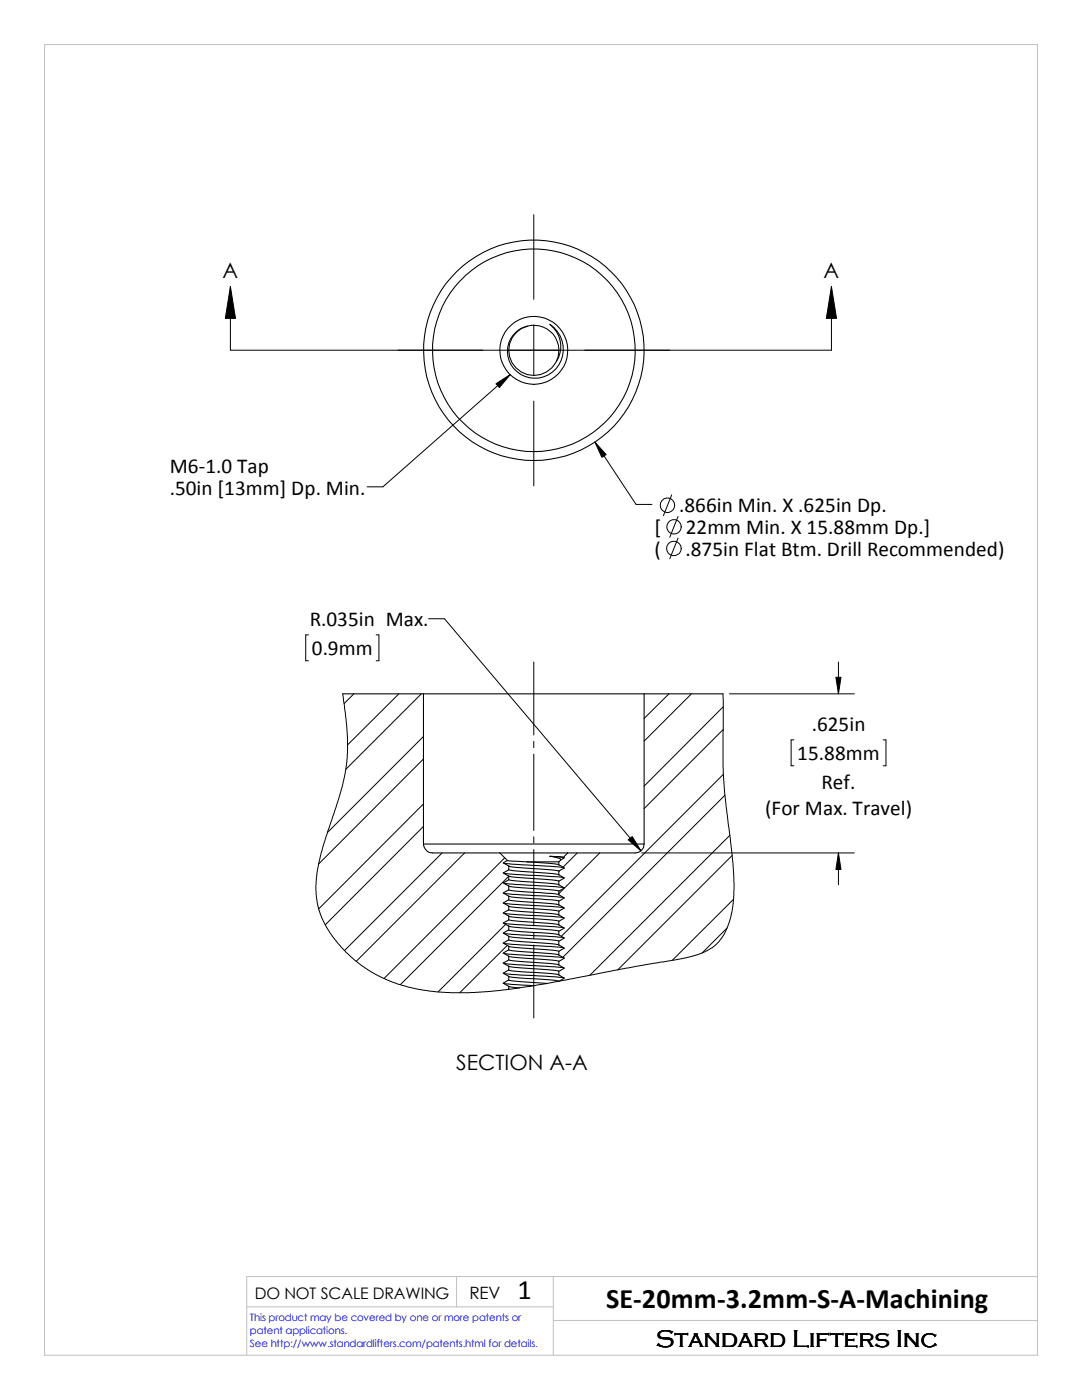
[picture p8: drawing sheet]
<svg xmlns="http://www.w3.org/2000/svg" width="216mm" height="279mm" viewBox="0 0 216 279" stroke-linecap="round" stroke-linejoin="round" font-family="sans-serif">
<path d="M8.9 8.9h198.1v261.6h-198.1zM91.1 254.8v6M110.4 254.8v15.7M207 254.8h-157.8v15.7M49.2 260.8h61.2M110.4 263.5h96.6" fill="none" stroke="#c0c0c0" stroke-width=".2"/>
<g fill="none" stroke="#000" stroke-width=".2">
<path d="M46 57.2l1 6.3h-2zM46 57.2v12.7h119.9v-12.7M106.5 42.8v16.9M165.9 57.2l1 6.3h-2zM99 76.6l2.8-1.8-2.1 2.5zM101.8 74.8l-25.4 22.4h-3.2M106.5 64.8v10.2M106.5 80.1v16.9M118.7 88.2l2.2 2.5-.8 .6zM118.7 88.2l8.2 12.5h3.2M134 98.8l-1.6 4.1M135.3 107.4l-1.7 4.1"/>
<path d="M135.3 103.1l-1.7 4.1M61.6 126.7h-.6v5.2h.6M68.4 138.5l.9 7.8v4l-.1 1.8-.3 2.2-.7 3-3.7 11.5-1.1 4.6-.3 2.5v2.6l.2 1.9 .7 2.2 .7 1.7 1.1 1.8 2.3 2.9 2.6 2.6 3.2 2.3 2.2 1.2 2.2 .9 3.3 1 4.3 .8 3.9 .3 5.6-.1 7.6-.7 6.5-1.1 17.5-3.4 8.1-1.3 2.9-.6 2.2-.7 1.9-1.1 1.3-1.1 1.2-1.7 .9-2.3 .7-3 .3-3.4-.2-5.3-1.4-11.5-.5-5.7-.1-16.6M70.6 138.5l-1.9 1.9M75.1 126.7h.5v5.2h-.5M79.6 138.5l-10.3 10.2M84.1 138.5l-15.1 15M85.5 123.5h3.2l39.2 46.3M106.5 132.1v14.6M133.5 138.5l-5 4.9M138 138.5l-9.5 9.4M145.5 138.5h25"/>
<path d="M166.8 135.2h1l-.5 3.3zM167.3 132.1v6.4M84.5 147l-19.2 19.2M84.5 151.5l-20.9 20.9M106.5 148v1.2M106.5 150.5v15.2M144.3 141.1l-15.8 15.8M144.3 145.6l-15.8 15.8M144.4 154.5l-32.4 32.4M144.7 158.7l-32.4 32.4M158.4 147.7h-.5v5.1h.5M176.2 147.7h.6v5.1h-.6"/>
<path d="M84.5 160.4l-20.9 21M84.5 164.9l-19.6 19.7M88.2 170.2l-19.5 19.5M92.7 170.2l-21.6 21.7M100.7 171.2l-24.1 24.1M101.5 174.9l-21.6 21.6M106.5 167v1.3M106.5 169.5v15.3M111.6 173.8l-.1 .1M115.2 170.2l-2.8 2.9M119.7 170.2l-8.2 8.2M125.3 167.6l.9-.6 1.7 2.8z"/>
<path d="M128 170.2h42.5M145.6 166.7l-27.9 27.9M146.1 170.7l-22.8 22.8M146.4 179.5l-12.2 12.1M167.3 170.2l.5 3.3h-1zM167.3 170.2v6.4M100.9 184.5l-13.5 13.5M101.2 188.7l-9.5 9.4M101.5 197.4h-.1M106.5 186.1v1.2M106.5 188.6v14.6M145.1 185.2l-5 5"/>
<circle cx="133.2" cy="100.8" r="1.44"/>
<circle cx="134.5" cy="109.5" r="1.45"/>
<circle cx="134.5" cy="105.1" r="1.44"/>
</g>
<g fill="none" stroke="#000" stroke-width=".21">
<path d="M103 66.3a5.1 5.1 0 0 1 6.4-.5 5.1 5.1 0 0 1 1.6 6.3 5.6 5.6 0 0 0-1.3-7.4 5.8 5.8 0 0 1 2 7.8 5.8 5.8 0 0 1-7.7 2.3 5.3 5.3 0 0 1-1-8.5zM105.2 65.1a5 5 0 0 0-2.5 8 5 5 0 0 0 8.3-1M68.4 138.5h75.9M84.5 138.5v29.9M128.5 138.5v29.9M84.5 168.4a1.89 1.89 0 0 0 1.8 1.8h40.4a1.81 1.81 0 0 0 1.8-1.8M84.5 168.4h44M99.7 170.2l1.6 1.5M100.6 172.3l11.8 .8M100.6 178.3l11.8 .9M100.6 174.3l11.8 .8M100.6 176.3l11.8 .8"/>
<path d="M101.3 171.7l3.9 .3M101.3 171.7l-.9 .5 1.1 .6M101.5 173.6l1.5 .2 7.1 .5 1.4 .3M101.5 172.8l1.5 .3 7.1 .5 1.4 .3M101.5 177.6l1.5 .2 7.1 .5 1.4 .3M101.5 176.8l1.5 .3 7.1 .5 1.4 .2M101.5 179.6l1.5 .2 7.1 .5 1.4 .3M101.5 178.9l1.5 .2 7.1 .5 1.4 .2M101.5 175.6l1.5 .2 7.1 .5 1.4 .3M101.5 174.8l1.5 .3 7.1 .5 1.4 .3M101.5 173.6l-1.1 .6 1.1 .6M101.5 175.6l-1.1 .6 1.1 .6"/>
<path d="M101.5 177.6l-1.1 .6 1.1 .7M101.5 179.6l-1.1 .6 1.1 .6M101.5 172.8v.8M101.5 174.8v.8M101.5 176.8v.8M101.5 178.9v.7M105.2 172l4.9 .3 1.4 .3M105.2 172h6.3M109.7 170.9l2.7 .2M109.7 170.9l2.1 .5v.3M111.5 178.6l1.1 .6-1.1 .6M111.5 176.6l1.1 .6-1.1 .6"/>
<path d="M111.5 174.6l1.1 .6-1.1 .7M111.5 172.6l1.1 .6-1.1 .7M111.5 172v.6M111.5 173.9v.7M111.5 175.9v.7M111.5 177.8v.8M111.5 179.8v.8M111.8 171.7l-.3 .3M112.4 171.1l.2 .1-.8 .5M113.3 170.2l-.9 .9M100.6 196.3l5.9 .4M100.6 182.3l11.8 .8"/>
<path d="M100.6 184.3l11.8 .8M100.6 186.3l11.8 .9M100.6 188.3l11.8 .8M100.6 190.3l11.8 .8M100.6 192.3l11.8 .8M100.6 194.3l11.8 .9M100.6 180.3l11.8 .8M101.5 181.6l1.5 .2 7.1 .5 1.4 .3M101.5 180.8l1.5 .3 7.1 .5 1.4 .3M101.5 183.6l1.5 .2 7.1 .5 1.4 .3M101.5 182.8l1.5 .3 7.1 .5 1.4 .3M101.5 185.6l1.5 .2 7.1 .5 1.4 .3"/>
<path d="M101.5 184.8l1.5 .3 7.1 .5 1.4 .2M101.5 187.6l1.5 .2 7.1 .5 1.4 .3M101.5 186.9l1.5 .2 7.1 .5 1.4 .2M101.5 189.6l1.5 .2 7.1 .5 1.4 .3M101.5 188.8l1.5 .3 7.1 .5 1.4 .3M101.5 191.6l1.5 .2 7.1 .5 1.4 .3M101.5 190.8l1.5 .3 7.1 .5 1.4 .3M101.5 193.6l1.5 .2 7.1 .5 1.4 .3M101.5 192.8l1.5 .3 7.1 .5 1.4 .2M101.5 195.6l1.5 .2 6.2 .5M101.5 194.9l1.5 .2 7.1 .5 1.4 .2M101.5 196.9l2.2 .2"/>
<path d="M101.5 181.6l-1.1 .6 1.1 .6M101.5 183.6l-1.1 .6 1.1 .6M101.5 185.6l-1.1 .6 1.1 .7M101.5 187.6l-1.1 .6 1.1 .6M101.5 189.6l-1.1 .6 1.1 .6M101.5 191.6l-1.1 .6 1.1 .6M101.5 193.6l-1.1 .6 1.1 .7M101.5 195.6l-1.1 .6 1.1 .7M101.5 180.8v.8M101.5 182.8v.8M101.5 184.8v.8M101.5 186.9v.7"/>
<path d="M101.5 188.8v.8M101.5 190.8v.8M101.5 192.8v.8M101.5 194.9v.7M101.5 196.9v.5M111.5 194.6l1.1 .6-1.1 .6M111.5 192.6l1.1 .6-1.1 .6M111.5 190.6l1.1 .6-1.1 .7M111.5 188.6l1.1 .6-1.1 .7M111.5 186.6l1.1 .6-1.1 .6M111.5 184.6l1.1 .6-1.1 .6M111.5 182.6l1.1 .6-1.1 .7"/>
<path d="M111.5 180.6l1.1 .6-1.1 .7M111.5 181.9v.7M111.5 183.9v.7M111.5 185.8v.8M111.5 187.8v.8M111.5 189.9v.7M111.5 191.9v.7M111.5 193.8v.8"/>
<circle cx="106.5" cy="69.9" r="22"/>
<circle cx="106.5" cy="69.9" r="20.2"/>
<circle cx="106.5" cy="69.9" r="6.8"/>
</g>
<path d="M46 57.2l1 6.3h-2zM165.9 57.2l1 6.3h-2zM99 76.6l2.8-1.8-2.1 2.5zM118.7 88.2l2.2 2.5-.8 .6zM166.8 135.2h1l-.5 3.3zM125.3 167.6l.9-.6 1.7 2.8zM167.3 170.2l.5 3.3h-1z" fill="#000"/>
<g font-size="5.6">
<text x="103.3" y="259.2">1</text>
<text x="120.9" y="261.1">SE-20mm-3.2mm-S-A-Machining</text>
</g>
<text font-size="4.9" x="130.9" y="268.7">Standard Lifters Inc</text>
<g font-size="4.2">
<text x="44.4" y="55.5">A</text>
<text x="164.3" y="55.5">A</text>
<text x="33.9" y="94.4">M6-1.0 Tap</text>
<text x="33.9" y="98.7">.50in [13mm] Dp. Min.</text>
<text x="130.6" y="106.6">[</text>
<text x="135.5" y="102.3">.866in Min. X .625in Dp.</text>
<text x="136.8" y="106.6">22mm Min. X 15.88mm Dp.]</text>
<text x="130.6" y="110.9">(</text>
<text x="136.8" y="110.9">.875in Flat Btm. Drill Recommended)</text>
<text x="61.8" y="125">R.035in Max.</text>
<text x="62.2" y="130.7">0.9mm</text>
<text x="162" y="146">.625in</text>
<text x="159.1" y="151.7">15.88mm</text>
<text x="163.9" y="157.4">Ref.</text>
<text x="152.7" y="162.6">(For Max. Travel)</text>
<text x="91" y="213.6">SECTION A-A</text>
</g>
<text font-size="3.4" x="93.7" y="259.2">REV</text>
<text font-size="3.2" x="50.8" y="259.2">DO NOT SCALE DRAWING</text>
<g font-size="2" fill="#00f">
<text x="49.9" y="263.7">This product may be covered by one or more patents or</text>
<text x="49.9" y="266.2">patent applications.</text>
<text x="49.9" y="268.7">See http://www.standardlifters.com/patents.html for details.</text>
</g>
</svg>
